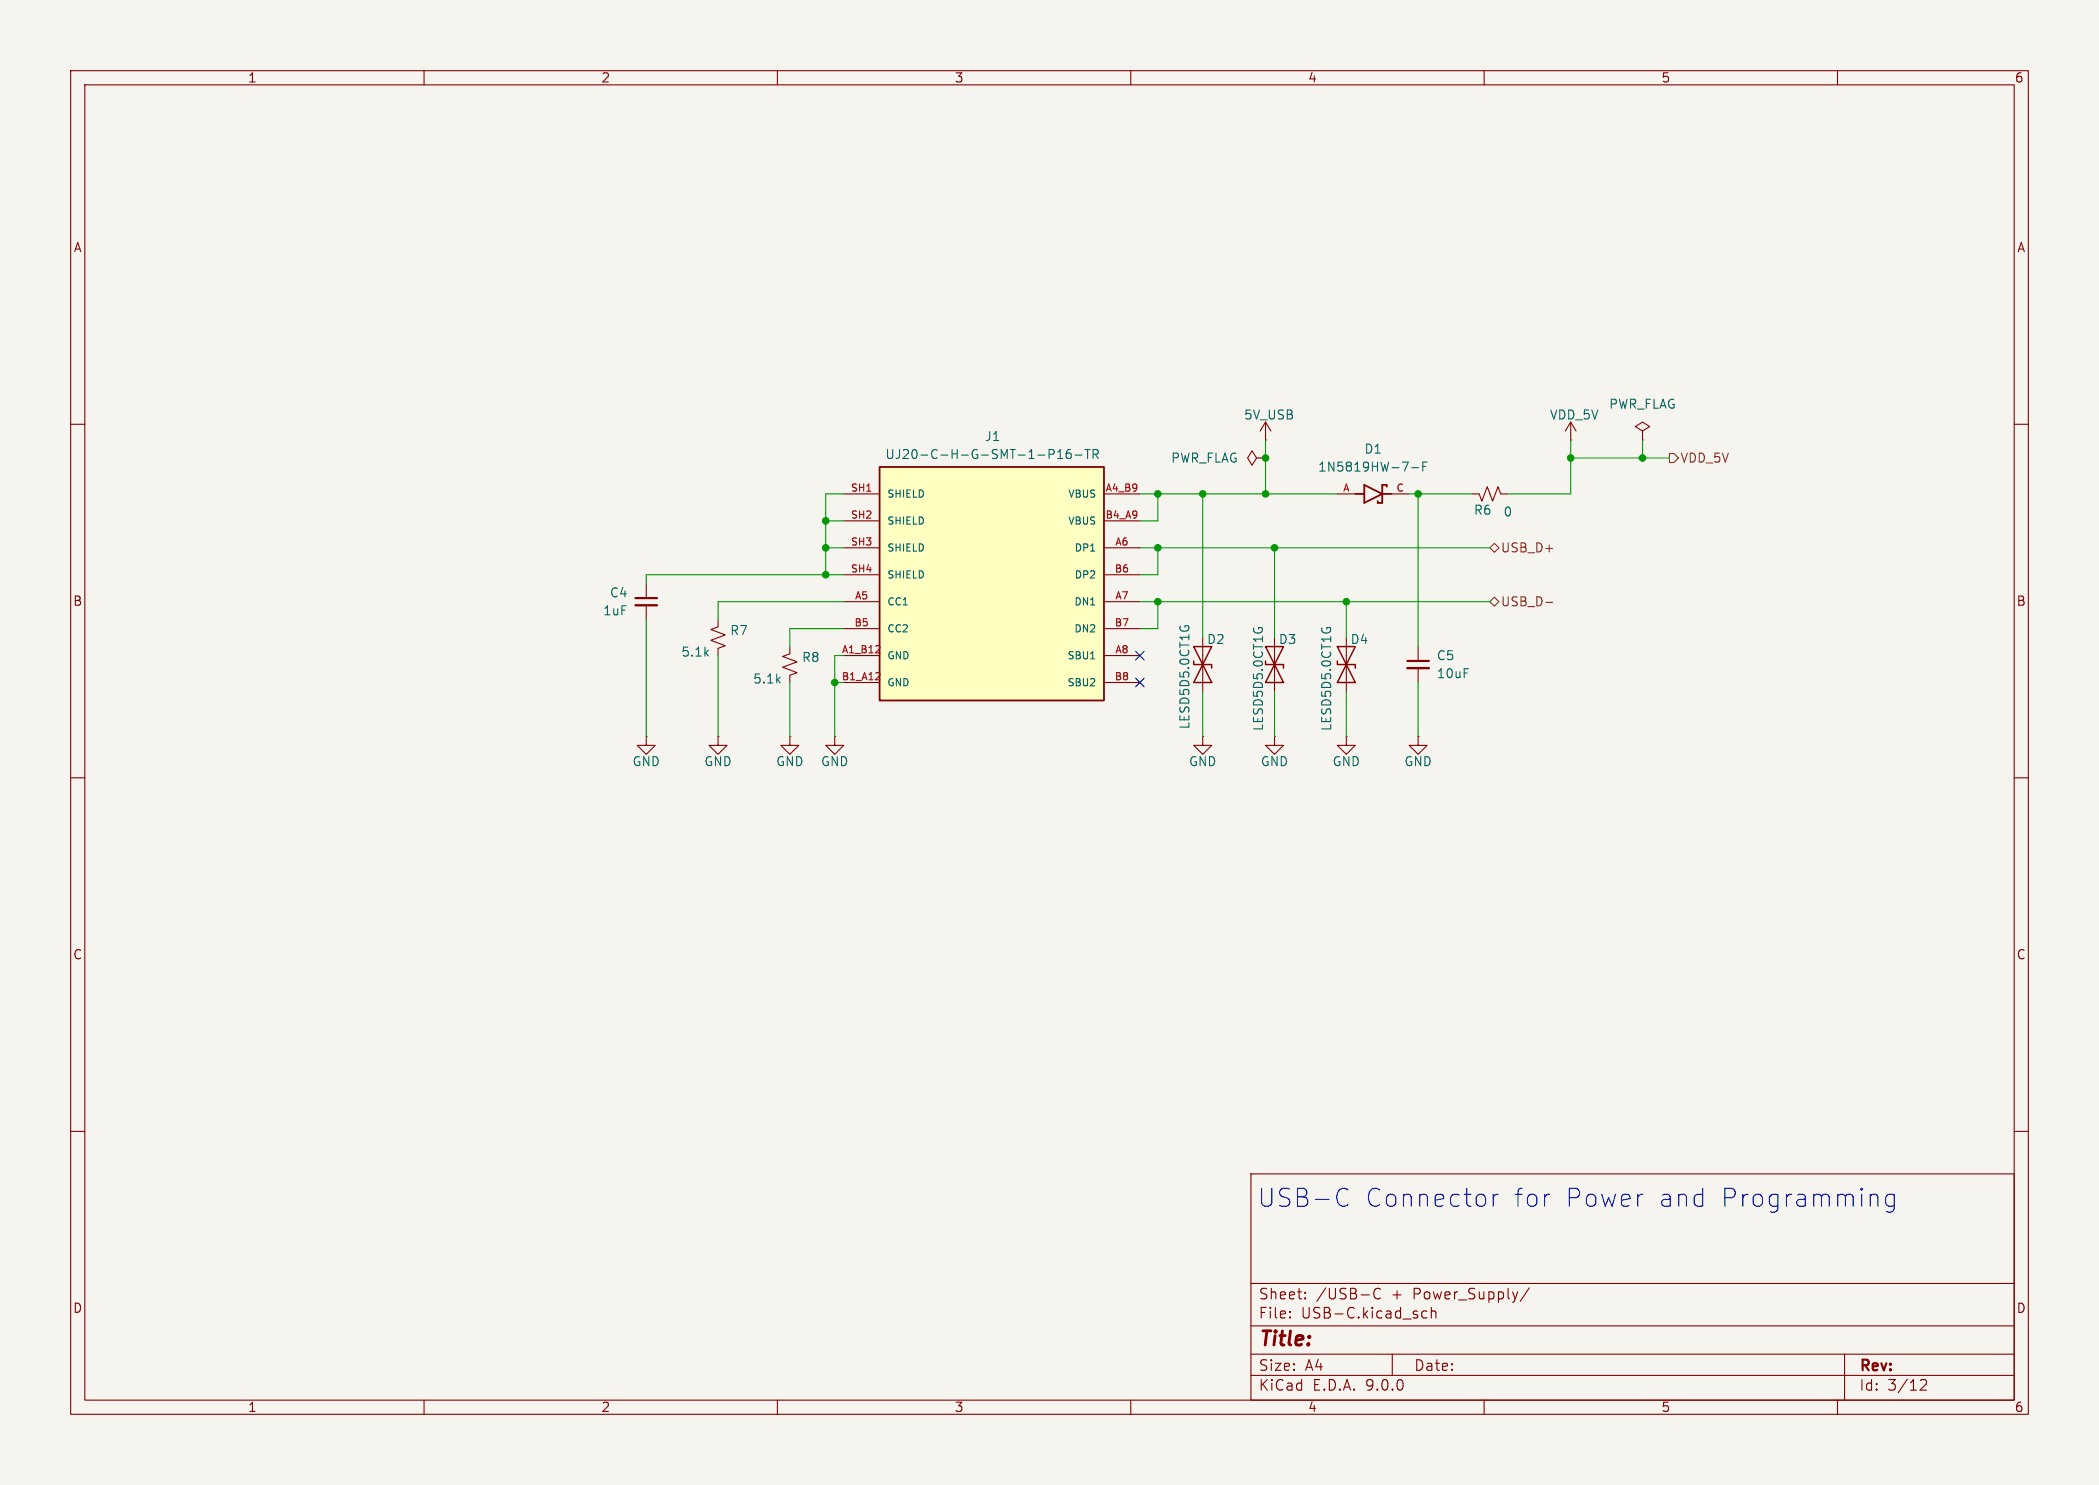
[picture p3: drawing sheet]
(kicad_sch
 (version 20250114)
 (generator "eeschema")
 (generator_version "9.0")
 (paper "A4")
 (lib_symbols
  (symbol "1N5819HW-7-F:1N5819HW-7-F"
   (pin_names
    (offset 1.016)) (exclude_from_sim no) (in_bom yes) (on_board yes)
   (property "Reference" "D" (at -5.08 2.54 0) (effects (font (size 1.27 1.27)) (justify left bottom)))
   (property "Value" "1N5819HW-7-F" (at -5.08 -3.81 0) (effects (font (size 1.27 1.27)) (justify left bottom)))
   (property "Footprint" "1N5819HW-7-F:SOD3715X145N" (at 0 0 0) (effects (font (size 1.27 1.27)) (justify bottom) (hide yes)))
   (property "Datasheet" "" (at 0 0 0) (effects (font (size 1.27 1.27)) (hide yes)))
   (property "Description" "" (at 0 0 0) (effects (font (size 1.27 1.27)) (hide yes)))
   (property "MF" "Diodes Inc." (at 0 0 0) (effects (font (size 1.27 1.27)) (justify bottom) (hide yes)))
   (property "Description_1" "Diode Schottky 1A 40V SOD123 | Diodes Inc 1N5819HW-7-F" (at 0 0 0) (effects (font (size 1.27 1.27)) (justify bottom) (hide yes)))
   (property "Package" "SOD-123 Fairchild Semiconductor" (at 0 0 0) (effects (font (size 1.27 1.27)) (justify bottom) (hide yes)))
   (property "Price" "None" (at 0 0 0) (effects (font (size 1.27 1.27)) (justify bottom) (hide yes)))
   (property "Check_prices" "https://www.snapeda.com/parts/1N5819HW-7-F/Diodes+Inc./view-part/?ref=eda" (at 0 0 0) (effects (font (size 1.27 1.27)) (justify bottom) (hide yes)))
   (property "STANDARD" "IPC-7351B" (at 0 0 0) (effects (font (size 1.27 1.27)) (justify bottom) (hide yes)))
   (property "PARTREV" "18-2" (at 0 0 0) (effects (font (size 1.27 1.27)) (justify bottom) (hide yes)))
   (property "SnapEDA_Link" "https://www.snapeda.com/parts/1N5819HW-7-F/Diodes+Inc./view-part/?ref=snap" (at 0 0 0) (effects (font (size 1.27 1.27)) (justify bottom) (hide yes)))
   (property "MP" "1N5819HW-7-F" (at 0 0 0) (effects (font (size 1.27 1.27)) (justify bottom) (hide yes)))
   (property "Availability" "In Stock" (at 0 0 0) (effects (font (size 1.27 1.27)) (justify bottom) (hide yes)))
   (property "MANUFACTURER" "Diodes Inc." (at 0 0 0) (effects (font (size 1.27 1.27)) (justify bottom) (hide yes)))
   (symbol "1N5819HW-7-F_0_0"
    (polyline (pts (xy -2.54 0) (xy -1.27 0)) (stroke (width 0.254) (type default)) (fill (type none)))
    (polyline (pts (xy -1.27 1.27) (xy -1.27 0)) (stroke (width 0.254) (type default)) (fill (type none)))
    (polyline (pts (xy -1.27 0) (xy -1.27 -1.27)) (stroke (width 0.254) (type default)) (fill (type none)))
    (polyline (pts (xy -1.27 -1.27) (xy 1.27 0)) (stroke (width 0.254) (type default)) (fill (type none)))
    (polyline (pts (xy 0.635 -1.016) (xy 0.635 -1.27)) (stroke (width 0.254) (type default)) (fill (type none)))
    (polyline (pts (xy 1.27 1.27) (xy 1.27 0)) (stroke (width 0.254) (type default)) (fill (type none)))
    (polyline (pts (xy 1.27 0) (xy -1.27 1.27)) (stroke (width 0.254) (type default)) (fill (type none)))
    (polyline (pts (xy 1.27 0) (xy 1.27 -1.27)) (stroke (width 0.254) (type default)) (fill (type none)))
    (polyline (pts (xy 1.27 -1.27) (xy 0.635 -1.27)) (stroke (width 0.254) (type default)) (fill (type none)))
    (polyline (pts (xy 1.905 1.27) (xy 1.27 1.27)) (stroke (width 0.254) (type default)) (fill (type none)))
    (polyline (pts (xy 1.905 1.27) (xy 1.905 1.016)) (stroke (width 0.254) (type default)) (fill (type none)))
    (polyline (pts (xy 2.54 0) (xy 1.27 0)) (stroke (width 0.254) (type default)) (fill (type none)))
    (pin passive line (at -5.08 0 0) (length 2.54) (name "~" (effects (font (size 1.016 1.016)))) (number "A" (effects (font (size 1.016 1.016)))))
    (pin passive line (at 5.08 0 180) (length 2.54) (name "~" (effects (font (size 1.016 1.016)))) (number "C" (effects (font (size 1.016 1.016))))))
   (embedded_fonts no))
  (symbol "Device:C_Small"
   (pin_numbers (hide yes))
   (pin_names
    (offset 0.254) (hide yes)) (exclude_from_sim no) (in_bom yes) (on_board yes)
   (property "Reference" "C" (at 0.254 1.778 0) (effects (font (size 1.27 1.27)) (justify left)))
   (property "Value" "C_Small" (at 0.254 -2.032 0) (effects (font (size 1.27 1.27)) (justify left)))
   (property "Footprint" "" (at 0 0 0) (effects (font (size 1.27 1.27)) (hide yes)))
   (property "Datasheet" "~" (at 0 0 0) (effects (font (size 1.27 1.27)) (hide yes)))
   (property "Description" "Unpolarized capacitor, small symbol" (at 0 0 0) (effects (font (size 1.27 1.27)) (hide yes)))
   (symbol "C_Small_0_1"
    (polyline (pts (xy -1.524 0.508) (xy 1.524 0.508)) (stroke (width 0.3048) (type default)) (fill (type none)))
    (polyline (pts (xy -1.524 -0.508) (xy 1.524 -0.508)) (stroke (width 0.3302) (type default)) (fill (type none))))
   (symbol "C_Small_1_1"
    (pin passive line (at 0 2.54 270) (length 2.032) (name "~" (effects (font (size 1.27 1.27)))) (number "1" (effects (font (size 1.27 1.27)))))
    (pin passive line (at 0 -2.54 90) (length 2.032) (name "~" (effects (font (size 1.27 1.27)))) (number "2" (effects (font (size 1.27 1.27))))))
   (embedded_fonts no))
  (symbol "Device:R_Small_US"
   (pin_numbers (hide yes))
   (pin_names
    (offset 0.254) (hide yes)) (exclude_from_sim no) (in_bom yes) (on_board yes)
   (property "Reference" "R" (at 0.762 0.508 0) (effects (font (size 1.27 1.27)) (justify left)))
   (property "Value" "R_Small_US" (at 0.762 -1.016 0) (effects (font (size 1.27 1.27)) (justify left)))
   (property "Footprint" "" (at 0 0 0) (effects (font (size 1.27 1.27)) (hide yes)))
   (property "Datasheet" "~" (at 0 0 0) (effects (font (size 1.27 1.27)) (hide yes)))
   (property "Description" "Resistor, small US symbol" (at 0 0 0) (effects (font (size 1.27 1.27)) (hide yes)))
   (symbol "R_Small_US_1_1"
    (polyline (pts (xy 0 1.524) (xy 1.016 1.143) (xy 0 0.762) (xy -1.016 0.381) (xy 0 0)) (stroke (width 0) (type default)) (fill (type none)))
    (polyline (pts (xy 0 0) (xy 1.016 -0.381) (xy 0 -0.762) (xy -1.016 -1.143) (xy 0 -1.524)) (stroke (width 0) (type default)) (fill (type none)))
    (pin passive line (at 0 2.54 270) (length 1.016) (name "~" (effects (font (size 1.27 1.27)))) (number "1" (effects (font (size 1.27 1.27)))))
    (pin passive line (at 0 -2.54 90) (length 1.016) (name "~" (effects (font (size 1.27 1.27)))) (number "2" (effects (font (size 1.27 1.27))))))
   (embedded_fonts no))
  (symbol "Diode:SD05_SOD323"
   (pin_numbers (hide yes))
   (pin_names
    (offset 1.016) (hide yes)) (exclude_from_sim no) (in_bom yes) (on_board yes)
   (property "Reference" "D" (at 0 2.54 0) (effects (font (size 1.27 1.27))))
   (property "Value" "SD05_SOD323" (at 0 -2.54 0) (effects (font (size 1.27 1.27))))
   (property "Footprint" "Diode_SMD:D_SOD-323" (at 0 -5.08 0) (effects (font (size 1.27 1.27)) (hide yes)))
   (property "Datasheet" "https://www.littelfuse.com/~/media/electronics/datasheets/tvs_diode_arrays/littelfuse_tvs_diode_array_sd_c_datasheet.pdf.pdf" (at 0 0 0) (effects (font (size 1.27 1.27)) (hide yes)))
   (property "Description" "5V, 450W Discrete Bidirectional TVS Diode, SOD-323" (at 0 0 0) (effects (font (size 1.27 1.27)) (hide yes)))
   (symbol "SD05_SOD323_0_1"
    (polyline (pts (xy -2.54 -1.27) (xy 0 0) (xy -2.54 1.27) (xy -2.54 -1.27)) (stroke (width 0.2032) (type default)) (fill (type none)))
    (polyline (pts (xy 0.508 1.27) (xy 0 1.27) (xy 0 -1.27) (xy -0.508 -1.27)) (stroke (width 0.2032) (type default)) (fill (type none)))
    (polyline (pts (xy 1.27 0) (xy -1.27 0)) (stroke (width 0) (type default)) (fill (type none)))
    (polyline (pts (xy 2.54 1.27) (xy 2.54 -1.27) (xy 0 0) (xy 2.54 1.27)) (stroke (width 0.2032) (type default)) (fill (type none))))
   (symbol "SD05_SOD323_1_1"
    (pin passive line (at -3.81 0 0) (length 2.54) (name "A1" (effects (font (size 1.27 1.27)))) (number "1" (effects (font (size 1.27 1.27)))))
    (pin passive line (at 3.81 0 180) (length 2.54) (name "A2" (effects (font (size 1.27 1.27)))) (number "2" (effects (font (size 1.27 1.27))))))
   (embedded_fonts no))
  (symbol "UJ20-C-H-G-SMT-1-P16-TR:UJ20-C-H-G-SMT-1-P16-TR"
   (pin_names
    (offset 1.016)) (exclude_from_sim no) (in_bom yes) (on_board yes)
   (property "Reference" "J" (at 4.826 25.654 0) (effects (font (size 1.27 1.27)) (justify left bottom)))
   (property "Value" "UJ20-C-H-G-SMT-1-P16-TR" (at -6.858 24.892 0) (effects (font (size 1.27 1.27)) (justify left top)))
   (property "Footprint" "UJ20-C-H-G-SMT-1-P16-TR:SAMESKY_UJ20-C-H-G-SMT-1-P16-TR" (at -7.112 31.75 0) (effects (font (size 1.27 1.27)) (justify bottom) (hide yes)))
   (property "Datasheet" "https://www.mouser.com/datasheet/3/6118/1/uj20-c-h-g-smt-p16-tr.pdf?srsltid=AfmBOop9raTdBWm7STOUXSNRFVKoEayiUFdYSr6V6RhRZCVzGgLi5bXj" (at 0 0 0) (effects (font (size 1.27 1.27)) (hide yes)))
   (property "Description" "" (at 0 0 0) (effects (font (size 1.27 1.27)) (hide yes)))
   (property "MF" "Same Sky" (at -34.29 13.97 0) (effects (font (size 1.27 1.27)) (justify bottom) (hide yes)))
   (property "MAXIMUM_PACKAGE_HEIGHT" "3.46mm" (at -34.29 13.97 0) (effects (font (size 1.27 1.27)) (justify bottom) (hide yes)))
   (property "Package" "None" (at -34.29 13.97 0) (effects (font (size 1.27 1.27)) (justify bottom) (hide yes)))
   (property "Price" "None" (at -34.29 13.97 0) (effects (font (size 1.27 1.27)) (justify bottom) (hide yes)))
   (property "Check_prices" "https://www.snapeda.com/parts/UJ20-C-H-G-SMT-1-P16-TR/Same+Sky/view-part/?ref=eda" (at -19.304 30.226 0) (effects (font (size 1.27 1.27)) (justify bottom) (hide yes)))
   (property "STANDARD" "Manufacturer Recommendations" (at -34.29 13.97 0) (effects (font (size 1.27 1.27)) (justify bottom) (hide yes)))
   (property "PARTREV" "1.0" (at -34.29 13.97 0) (effects (font (size 1.27 1.27)) (justify bottom) (hide yes)))
   (property "SnapEDA_Link" "https://www.snapeda.com/parts/UJ20-C-H-G-SMT-1-P16-TR/Same+Sky/view-part/?ref=snap" (at -13.716 32.258 0) (effects (font (size 1.27 1.27)) (justify bottom) (hide yes)))
   (property "MP" "UJ20-C-H-G-SMT-1-P16-TR" (at -34.29 13.97 0) (effects (font (size 1.27 1.27)) (justify bottom) (hide yes)))
   (property "Purchase-URL" "https://www.snapeda.com/api/url_track_click_mouser/?unipart_id=16069134&manufacturer=Same Sky&part_name=UJ20-C-H-G-SMT-1-P16-TR&search_term=None" (at -20.066 30.48 0) (effects (font (size 1.27 1.27)) (justify bottom) (hide yes)))
   (property "Description_1" "USB-C (USB TYPE-C) USB 2.0 Receptacle Connector 24 (16+8 Dummy) Position Surface Mount, Right Angle; Through Hole" (at -11.938 29.21 0) (effects (font (size 1.27 1.27)) (justify bottom) (hide yes)))
   (property "Availability" "In Stock" (at -34.29 13.97 0) (effects (font (size 1.27 1.27)) (justify bottom) (hide yes)))
   (property "MANUFACTURER" "Same Sky" (at -34.29 13.97 0) (effects (font (size 1.27 1.27)) (justify bottom) (hide yes)))
   (symbol "UJ20-C-H-G-SMT-1-P16-TR_0_0"
    (rectangle (start -7.62 22.86) (end 24.13 -10.16) (stroke (width 0.254) (type default)) (fill (type background)))
    (pin passive line (at -12.7 19.05 0) (length 5.08) (name "SHIELD" (effects (font (size 1.016 1.016)))) (number "SH1" (effects (font (size 1.016 1.016)))))
    (pin passive line (at -12.7 15.24 0) (length 5.08) (name "SHIELD" (effects (font (size 1.016 1.016)))) (number "SH2" (effects (font (size 1.016 1.016)))))
    (pin passive line (at -12.7 11.43 0) (length 5.08) (name "SHIELD" (effects (font (size 1.016 1.016)))) (number "SH3" (effects (font (size 1.016 1.016)))))
    (pin passive line (at -12.7 7.62 0) (length 5.08) (name "SHIELD" (effects (font (size 1.016 1.016)))) (number "SH4" (effects (font (size 1.016 1.016)))))
    (pin passive line (at -12.7 3.81 0) (length 5.08) (name "CC1" (effects (font (size 1.016 1.016)))) (number "A5" (effects (font (size 1.016 1.016)))))
    (pin passive line (at -12.7 0 0) (length 5.08) (name "CC2" (effects (font (size 1.016 1.016)))) (number "B5" (effects (font (size 1.016 1.016)))))
    (pin passive line (at -12.7 -3.81 0) (length 5.08) (name "GND" (effects (font (size 1.016 1.016)))) (number "A1_B12" (effects (font (size 1.016 1.016)))))
    (pin passive line (at -12.7 -7.62 0) (length 5.08) (name "GND" (effects (font (size 1.016 1.016)))) (number "B1_A12" (effects (font (size 1.016 1.016)))))
    (pin passive line (at 29.21 19.05 180) (length 5.08) (name "VBUS" (effects (font (size 1.016 1.016)))) (number "A4_B9" (effects (font (size 1.016 1.016)))))
    (pin passive line (at 29.21 15.24 180) (length 5.08) (name "VBUS" (effects (font (size 1.016 1.016)))) (number "B4_A9" (effects (font (size 1.016 1.016)))))
    (pin passive line (at 29.21 11.43 180) (length 5.08) (name "DP1" (effects (font (size 1.016 1.016)))) (number "A6" (effects (font (size 1.016 1.016)))))
    (pin passive line (at 29.21 7.62 180) (length 5.08) (name "DP2" (effects (font (size 1.016 1.016)))) (number "B6" (effects (font (size 1.016 1.016)))))
    (pin passive line (at 29.21 3.81 180) (length 5.08) (name "DN1" (effects (font (size 1.016 1.016)))) (number "A7" (effects (font (size 1.016 1.016)))))
    (pin passive line (at 29.21 0 180) (length 5.08) (name "DN2" (effects (font (size 1.016 1.016)))) (number "B7" (effects (font (size 1.016 1.016)))))
    (pin passive line (at 29.21 -3.81 180) (length 5.08) (name "SBU1" (effects (font (size 1.016 1.016)))) (number "A8" (effects (font (size 1.016 1.016)))))
    (pin passive line (at 29.21 -7.62 180) (length 5.08) (name "SBU2" (effects (font (size 1.016 1.016)))) (number "B8" (effects (font (size 1.016 1.016))))))
   (embedded_fonts no))
  (symbol "power:GND"
   (power)
   (pin_numbers (hide yes))
   (pin_names
    (offset 0) (hide yes)) (exclude_from_sim no) (in_bom yes) (on_board yes)
   (property "Reference" "#PWR" (at 0 -6.35 0) (effects (font (size 1.27 1.27)) (hide yes)))
   (property "Value" "GND" (at 0 -3.81 0) (effects (font (size 1.27 1.27))))
   (property "Footprint" "" (at 0 0 0) (effects (font (size 1.27 1.27)) (hide yes)))
   (property "Datasheet" "" (at 0 0 0) (effects (font (size 1.27 1.27)) (hide yes)))
   (property "Description" "Power symbol creates a global label with name \"GND\" , ground" (at 0 0 0) (effects (font (size 1.27 1.27)) (hide yes)))
   (symbol "GND_0_1"
    (polyline (pts (xy 0 0) (xy 0 -1.27) (xy 1.27 -1.27) (xy 0 -2.54) (xy -1.27 -1.27) (xy 0 -1.27)) (stroke (width 0) (type default)) (fill (type none))))
   (symbol "GND_1_1"
    (pin power_in line (at 0 0 270) (length 0) (name "~" (effects (font (size 1.27 1.27)))) (number "1" (effects (font (size 1.27 1.27))))))
   (embedded_fonts no))
  (symbol "power:PWR_FLAG"
   (power)
   (pin_numbers (hide yes))
   (pin_names
    (offset 0) (hide yes)) (exclude_from_sim no) (in_bom yes) (on_board yes)
   (property "Reference" "#FLG" (at 0 1.905 0) (effects (font (size 1.27 1.27)) (hide yes)))
   (property "Value" "PWR_FLAG" (at 0 3.81 0) (effects (font (size 1.27 1.27))))
   (property "Footprint" "" (at 0 0 0) (effects (font (size 1.27 1.27)) (hide yes)))
   (property "Datasheet" "~" (at 0 0 0) (effects (font (size 1.27 1.27)) (hide yes)))
   (property "Description" "Special symbol for telling ERC where power comes from" (at 0 0 0) (effects (font (size 1.27 1.27)) (hide yes)))
   (symbol "PWR_FLAG_0_0"
    (pin power_out line (at 0 0 90) (length 0) (name "~" (effects (font (size 1.27 1.27)))) (number "1" (effects (font (size 1.27 1.27))))))
   (symbol "PWR_FLAG_0_1"
    (polyline (pts (xy 0 0) (xy 0 1.27) (xy -1.016 1.905) (xy 0 2.54) (xy 1.016 1.905) (xy 0 1.27)) (stroke (width 0) (type default)) (fill (type none))))
   (embedded_fonts no))
  (symbol "power:VDD"
   (power)
   (pin_numbers (hide yes))
   (pin_names
    (offset 0) (hide yes)) (exclude_from_sim no) (in_bom yes) (on_board yes)
   (property "Reference" "#PWR" (at 0 -3.81 0) (effects (font (size 1.27 1.27)) (hide yes)))
   (property "Value" "VDD" (at 0 3.556 0) (effects (font (size 1.27 1.27))))
   (property "Footprint" "" (at 0 0 0) (effects (font (size 1.27 1.27)) (hide yes)))
   (property "Datasheet" "" (at 0 0 0) (effects (font (size 1.27 1.27)) (hide yes)))
   (property "Description" "Power symbol creates a global label with name \"VDD\"" (at 0 0 0) (effects (font (size 1.27 1.27)) (hide yes)))
   (symbol "VDD_0_1"
    (polyline (pts (xy -0.762 1.27) (xy 0 2.54)) (stroke (width 0) (type default)) (fill (type none)))
    (polyline (pts (xy 0 2.54) (xy 0.762 1.27)) (stroke (width 0) (type default)) (fill (type none)))
    (polyline (pts (xy 0 0) (xy 0 2.54)) (stroke (width 0) (type default)) (fill (type none))))
   (symbol "VDD_1_1"
    (pin power_in line (at 0 0 90) (length 0) (name "~" (effects (font (size 1.27 1.27)))) (number "1" (effects (font (size 1.27 1.27))))))
   (embedded_fonts no)))
 (text "USB-C Connector for Power and Programming"
  (exclude_from_sim no)
  (at 223.266 169.672 0)
  (effects (font (size 2.54 2.54))))
 (junction
  (at 180.34 77.47)
  (diameter 0)
  (color 0 0 0 0))
 (junction
  (at 118.11 96.52)
  (diameter 0)
  (color 0 0 0 0))
 (junction
  (at 200.66 69.85)
  (diameter 0)
  (color 0 0 0 0))
 (junction
  (at 170.18 69.85)
  (diameter 0)
  (color 0 0 0 0))
 (junction
  (at 232.41 64.77)
  (diameter 0)
  (color 0 0 0 0))
 (junction
  (at 222.25 64.77)
  (diameter 0)
  (color 0 0 0 0))
 (junction
  (at 163.83 69.85)
  (diameter 0)
  (color 0 0 0 0))
 (junction
  (at 190.5 85.09)
  (diameter 0)
  (color 0 0 0 0))
 (junction
  (at 116.84 73.66)
  (diameter 0)
  (color 0 0 0 0))
 (junction
  (at 116.84 77.47)
  (diameter 0)
  (color 0 0 0 0))
 (junction
  (at 163.83 77.47)
  (diameter 0)
  (color 0 0 0 0))
 (junction
  (at 179.07 69.85)
  (diameter 0)
  (color 0 0 0 0))
 (junction
  (at 116.84 81.28)
  (diameter 0)
  (color 0 0 0 0))
 (junction
  (at 163.83 85.09)
  (diameter 0)
  (color 0 0 0 0))
 (junction
  (at 179.07 64.77)
  (diameter 0)
  (color 0 0 0 0))
 (no_connect
  (at 161.29 92.71))
 (no_connect
  (at 161.29 96.52))
 (wire
  (pts (xy 170.18 69.85) (xy 170.18 90.17))
  (stroke (width 0) (type default)))
 (wire
  (pts (xy 161.29 73.66) (xy 163.83 73.66))
  (stroke (width 0) (type default)))
 (wire
  (pts (xy 119.38 92.71) (xy 118.11 92.71))
  (stroke (width 0) (type default)))
 (wire
  (pts (xy 91.44 81.28) (xy 91.44 82.55))
  (stroke (width 0) (type default)))
 (wire
  (pts (xy 222.25 62.23) (xy 222.25 64.77))
  (stroke (width 0) (type default)))
 (wire
  (pts (xy 180.34 77.47) (xy 163.83 77.47))
  (stroke (width 0) (type default)))
 (wire
  (pts (xy 180.34 97.79) (xy 180.34 104.14))
  (stroke (width 0) (type default)))
 (wire
  (pts (xy 179.07 69.85) (xy 189.23 69.85))
  (stroke (width 0) (type default)))
 (wire
  (pts (xy 163.83 73.66) (xy 163.83 69.85))
  (stroke (width 0) (type default)))
 (wire
  (pts (xy 222.25 64.77) (xy 222.25 69.85))
  (stroke (width 0) (type default)))
 (wire
  (pts (xy 213.36 69.85) (xy 222.25 69.85))
  (stroke (width 0) (type default)))
 (wire
  (pts (xy 199.39 69.85) (xy 200.66 69.85))
  (stroke (width 0) (type default)))
 (wire
  (pts (xy 119.38 81.28) (xy 116.84 81.28))
  (stroke (width 0) (type default)))
 (wire
  (pts (xy 190.5 85.09) (xy 210.82 85.09))
  (stroke (width 0) (type default)))
 (wire
  (pts (xy 179.07 62.23) (xy 179.07 64.77))
  (stroke (width 0) (type default)))
 (wire
  (pts (xy 232.41 64.77) (xy 236.22 64.77))
  (stroke (width 0) (type default)))
 (wire
  (pts (xy 180.34 77.47) (xy 210.82 77.47))
  (stroke (width 0) (type default)))
 (wire
  (pts (xy 190.5 97.79) (xy 190.5 104.14))
  (stroke (width 0) (type default)))
 (wire
  (pts (xy 116.84 73.66) (xy 116.84 77.47))
  (stroke (width 0) (type default)))
 (wire
  (pts (xy 161.29 69.85) (xy 163.83 69.85))
  (stroke (width 0) (type default)))
 (wire
  (pts (xy 170.18 97.79) (xy 170.18 104.14))
  (stroke (width 0) (type default)))
 (wire
  (pts (xy 111.76 96.52) (xy 111.76 104.14))
  (stroke (width 0) (type default)))
 (wire
  (pts (xy 163.83 81.28) (xy 163.83 77.47))
  (stroke (width 0) (type default)))
 (wire
  (pts (xy 200.66 69.85) (xy 208.28 69.85))
  (stroke (width 0) (type default)))
 (wire
  (pts (xy 116.84 77.47) (xy 116.84 81.28))
  (stroke (width 0) (type default)))
 (wire
  (pts (xy 118.11 92.71) (xy 118.11 96.52))
  (stroke (width 0) (type default)))
 (wire
  (pts (xy 119.38 85.09) (xy 101.6 85.09))
  (stroke (width 0) (type default)))
 (wire
  (pts (xy 161.29 85.09) (xy 163.83 85.09))
  (stroke (width 0) (type default)))
 (wire
  (pts (xy 200.66 69.85) (xy 200.66 91.44))
  (stroke (width 0) (type default)))
 (wire
  (pts (xy 101.6 92.71) (xy 101.6 104.14))
  (stroke (width 0) (type default)))
 (wire
  (pts (xy 111.76 88.9) (xy 119.38 88.9))
  (stroke (width 0) (type default)))
 (wire
  (pts (xy 116.84 81.28) (xy 91.44 81.28))
  (stroke (width 0) (type default)))
 (wire
  (pts (xy 161.29 77.47) (xy 163.83 77.47))
  (stroke (width 0) (type default)))
 (wire
  (pts (xy 180.34 90.17) (xy 180.34 77.47))
  (stroke (width 0) (type default)))
 (wire
  (pts (xy 190.5 90.17) (xy 190.5 85.09))
  (stroke (width 0) (type default)))
 (wire
  (pts (xy 116.84 69.85) (xy 116.84 73.66))
  (stroke (width 0) (type default)))
 (wire
  (pts (xy 161.29 88.9) (xy 163.83 88.9))
  (stroke (width 0) (type default)))
 (wire
  (pts (xy 111.76 91.44) (xy 111.76 88.9))
  (stroke (width 0) (type default)))
 (wire
  (pts (xy 116.84 77.47) (xy 119.38 77.47))
  (stroke (width 0) (type default)))
 (wire
  (pts (xy 163.83 88.9) (xy 163.83 85.09))
  (stroke (width 0) (type default)))
 (wire
  (pts (xy 119.38 96.52) (xy 118.11 96.52))
  (stroke (width 0) (type default)))
 (wire
  (pts (xy 118.11 96.52) (xy 118.11 104.14))
  (stroke (width 0) (type default)))
 (wire
  (pts (xy 222.25 64.77) (xy 232.41 64.77))
  (stroke (width 0) (type default)))
 (wire
  (pts (xy 116.84 73.66) (xy 119.38 73.66))
  (stroke (width 0) (type default)))
 (wire
  (pts (xy 91.44 87.63) (xy 91.44 104.14))
  (stroke (width 0) (type default)))
 (wire
  (pts (xy 179.07 64.77) (xy 179.07 69.85))
  (stroke (width 0) (type default)))
 (wire
  (pts (xy 161.29 81.28) (xy 163.83 81.28))
  (stroke (width 0) (type default)))
 (wire
  (pts (xy 119.38 69.85) (xy 116.84 69.85))
  (stroke (width 0) (type default)))
 (wire
  (pts (xy 232.41 62.23) (xy 232.41 64.77))
  (stroke (width 0) (type default)))
 (wire
  (pts (xy 163.83 69.85) (xy 170.18 69.85))
  (stroke (width 0) (type default)))
 (wire
  (pts (xy 101.6 85.09) (xy 101.6 87.63))
  (stroke (width 0) (type default)))
 (wire
  (pts (xy 200.66 96.52) (xy 200.66 104.14))
  (stroke (width 0) (type default)))
 (wire
  (pts (xy 190.5 85.09) (xy 163.83 85.09))
  (stroke (width 0) (type default)))
 (wire
  (pts (xy 170.18 69.85) (xy 179.07 69.85))
  (stroke (width 0) (type default)))
 (hierarchical_label "VDD_5V"
  (shape output)
  (at 236.22 64.77 0)
  (effects (font (size 1.27 1.27)) (justify left)))
 (hierarchical_label "USB_D+"
  (shape bidirectional)
  (at 210.82 77.47 0)
  (effects (font (size 1.27 1.27)) (justify left)))
 (hierarchical_label "USB_D-"
  (shape bidirectional)
  (at 210.82 85.09 0)
  (effects (font (size 1.27 1.27)) (justify left)))
 (symbol
  (lib_id "Diode:SD05_SOD323")
  (at 190.5 93.98 90)
  (unit 1)
  (exclude_from_sim no)
  (in_bom yes)
  (on_board yes)
  (dnp no)
  (property "Reference" "D4" (at 191.008 90.424 90) (effects (font (size 1.27 1.27)) (justify right)))
  (property "Value" "LESD5D5.0CT1G" (at 187.706 88.392 0) (effects (font (size 1.27 1.27)) (justify right)))
  (property "Footprint" "Diode_SMD:D_SOD-323" (at 195.58 93.98 0) (effects (font (size 1.27 1.27)) (hide yes)))
  (property "Datasheet" "https://www.littelfuse.com/~/media/electronics/datasheets/tvs_diode_arrays/littelfuse_tvs_diode_array_sd_c_datasheet.pdf.pdf" (at 190.5 93.98 0) (effects (font (size 1.27 1.27)) (hide yes)))
  (property "Description" "5V, 450W Discrete Bidirectional TVS Diode, SOD-323" (at 190.5 93.98 0) (effects (font (size 1.27 1.27)) (hide yes)))
  (pin "1")
  (pin "2"))
 (symbol
  (lib_id "power:GND")
  (at 180.34 104.14 0)
  (unit 1)
  (exclude_from_sim no)
  (in_bom yes)
  (on_board yes)
  (dnp no)
  (property "Reference" "#PWR017" (at 180.34 110.49 0) (effects (font (size 1.27 1.27)) (hide yes)))
  (property "Value" "GND" (at 180.34 107.696 0) (effects (font (size 1.27 1.27))))
  (property "Footprint" "" (at 180.34 104.14 0) (effects (font (size 1.27 1.27)) (hide yes)))
  (property "Datasheet" "" (at 180.34 104.14 0) (effects (font (size 1.27 1.27)) (hide yes)))
  (property "Description" "Power symbol creates a global label with name \"GND\" , ground" (at 180.34 104.14 0) (effects (font (size 1.27 1.27)) (hide yes)))
  (pin "1"))
 (symbol
  (lib_id "power:PWR_FLAG")
  (at 179.07 64.77 90)
  (unit 1)
  (exclude_from_sim no)
  (in_bom yes)
  (on_board yes)
  (dnp no)
  (fields_autoplaced yes)
  (property "Reference" "#FLG03" (at 177.165 64.77 0) (effects (font (size 1.27 1.27)) (hide yes)))
  (property "Value" "PWR_FLAG" (at 175.26 64.7699 90) (effects (font (size 1.27 1.27)) (justify left)))
  (property "Footprint" "" (at 179.07 64.77 0) (effects (font (size 1.27 1.27)) (hide yes)))
  (property "Datasheet" "~" (at 179.07 64.77 0) (effects (font (size 1.27 1.27)) (hide yes)))
  (property "Description" "Special symbol for telling ERC where power comes from" (at 179.07 64.77 0) (effects (font (size 1.27 1.27)) (hide yes)))
  (pin "1"))
 (symbol
  (lib_id "power:GND")
  (at 111.76 104.14 0)
  (unit 1)
  (exclude_from_sim no)
  (in_bom yes)
  (on_board yes)
  (dnp no)
  (property "Reference" "#PWR014" (at 111.76 110.49 0) (effects (font (size 1.27 1.27)) (hide yes)))
  (property "Value" "GND" (at 111.76 107.696 0) (effects (font (size 1.27 1.27))))
  (property "Footprint" "" (at 111.76 104.14 0) (effects (font (size 1.27 1.27)) (hide yes)))
  (property "Datasheet" "" (at 111.76 104.14 0) (effects (font (size 1.27 1.27)) (hide yes)))
  (property "Description" "Power symbol creates a global label with name \"GND\" , ground" (at 111.76 104.14 0) (effects (font (size 1.27 1.27)) (hide yes)))
  (pin "1"))
 (symbol
  (lib_id "Diode:SD05_SOD323")
  (at 180.34 93.98 90)
  (unit 1)
  (exclude_from_sim no)
  (in_bom yes)
  (on_board yes)
  (dnp no)
  (property "Reference" "D3" (at 180.848 90.424 90) (effects (font (size 1.27 1.27)) (justify right)))
  (property "Value" "LESD5D5.0CT1G" (at 178.054 88.392 0) (effects (font (size 1.27 1.27)) (justify right)))
  (property "Footprint" "Diode_SMD:D_SOD-323" (at 185.42 93.98 0) (effects (font (size 1.27 1.27)) (hide yes)))
  (property "Datasheet" "https://www.littelfuse.com/~/media/electronics/datasheets/tvs_diode_arrays/littelfuse_tvs_diode_array_sd_c_datasheet.pdf.pdf" (at 180.34 93.98 0) (effects (font (size 1.27 1.27)) (hide yes)))
  (property "Description" "5V, 450W Discrete Bidirectional TVS Diode, SOD-323" (at 180.34 93.98 0) (effects (font (size 1.27 1.27)) (hide yes)))
  (pin "1")
  (pin "2"))
 (symbol
  (lib_id "power:GND")
  (at 190.5 104.14 0)
  (unit 1)
  (exclude_from_sim no)
  (in_bom yes)
  (on_board yes)
  (dnp no)
  (property "Reference" "#PWR018" (at 190.5 110.49 0) (effects (font (size 1.27 1.27)) (hide yes)))
  (property "Value" "GND" (at 190.5 107.696 0) (effects (font (size 1.27 1.27))))
  (property "Footprint" "" (at 190.5 104.14 0) (effects (font (size 1.27 1.27)) (hide yes)))
  (property "Datasheet" "" (at 190.5 104.14 0) (effects (font (size 1.27 1.27)) (hide yes)))
  (property "Description" "Power symbol creates a global label with name \"GND\" , ground" (at 190.5 104.14 0) (effects (font (size 1.27 1.27)) (hide yes)))
  (pin "1"))
 (symbol
  (lib_id "Diode:SD05_SOD323")
  (at 170.18 93.98 90)
  (unit 1)
  (exclude_from_sim no)
  (in_bom yes)
  (on_board yes)
  (dnp no)
  (property "Reference" "D2" (at 170.688 90.424 90) (effects (font (size 1.27 1.27)) (justify right)))
  (property "Value" "LESD5D5.0CT1G" (at 167.64 88.138 0) (effects (font (size 1.27 1.27)) (justify right)))
  (property "Footprint" "Diode_SMD:D_SOD-323" (at 175.26 93.98 0) (effects (font (size 1.27 1.27)) (hide yes)))
  (property "Datasheet" "https://www.littelfuse.com/~/media/electronics/datasheets/tvs_diode_arrays/littelfuse_tvs_diode_array_sd_c_datasheet.pdf.pdf" (at 170.18 93.98 0) (effects (font (size 1.27 1.27)) (hide yes)))
  (property "Description" "5V, 450W Discrete Bidirectional TVS Diode, SOD-323" (at 170.18 93.98 0) (effects (font (size 1.27 1.27)) (hide yes)))
  (pin "1")
  (pin "2"))
 (symbol
  (lib_id "1N5819HW-7-F:1N5819HW-7-F")
  (at 194.31 69.85 0)
  (unit 1)
  (exclude_from_sim no)
  (in_bom yes)
  (on_board yes)
  (dnp no)
  (fields_autoplaced yes)
  (property "Reference" "D1" (at 194.31 63.5 0) (effects (font (size 1.27 1.27))))
  (property "Value" "1N5819HW-7-F" (at 194.31 66.04 0) (effects (font (size 1.27 1.27))))
  (property "Footprint" "1N5819HW-7-F:SOD3715X145N" (at 194.31 69.85 0) (effects (font (size 1.27 1.27)) (justify bottom) (hide yes)))
  (property "Datasheet" "" (at 194.31 69.85 0) (effects (font (size 1.27 1.27)) (hide yes)))
  (property "Description" "" (at 194.31 69.85 0) (effects (font (size 1.27 1.27)) (hide yes)))
  (property "MF" "Diodes Inc." (at 194.31 69.85 0) (effects (font (size 1.27 1.27)) (justify bottom) (hide yes)))
  (property "Description_1" "Diode Schottky 1A 40V SOD123 | Diodes Inc 1N5819HW-7-F" (at 194.31 69.85 0) (effects (font (size 1.27 1.27)) (justify bottom) (hide yes)))
  (property "Package" "SOD-123 Fairchild Semiconductor" (at 194.31 69.85 0) (effects (font (size 1.27 1.27)) (justify bottom) (hide yes)))
  (property "Price" "None" (at 194.31 69.85 0) (effects (font (size 1.27 1.27)) (justify bottom) (hide yes)))
  (property "Check_prices" "https://www.snapeda.com/parts/1N5819HW-7-F/Diodes+Inc./view-part/?ref=eda" (at 194.31 69.85 0) (effects (font (size 1.27 1.27)) (justify bottom) (hide yes)))
  (property "STANDARD" "IPC-7351B" (at 194.31 69.85 0) (effects (font (size 1.27 1.27)) (justify bottom) (hide yes)))
  (property "PARTREV" "18-2" (at 194.31 69.85 0) (effects (font (size 1.27 1.27)) (justify bottom) (hide yes)))
  (property "SnapEDA_Link" "https://www.snapeda.com/parts/1N5819HW-7-F/Diodes+Inc./view-part/?ref=snap" (at 194.31 69.85 0) (effects (font (size 1.27 1.27)) (justify bottom) (hide yes)))
  (property "MP" "1N5819HW-7-F" (at 194.31 69.85 0) (effects (font (size 1.27 1.27)) (justify bottom) (hide yes)))
  (property "Availability" "In Stock" (at 194.31 69.85 0) (effects (font (size 1.27 1.27)) (justify bottom) (hide yes)))
  (property "MANUFACTURER" "Diodes Inc." (at 194.31 69.85 0) (effects (font (size 1.27 1.27)) (justify bottom) (hide yes)))
  (pin "C")
  (pin "A"))
 (symbol
  (lib_id "power:GND")
  (at 118.11 104.14 0)
  (unit 1)
  (exclude_from_sim no)
  (in_bom yes)
  (on_board yes)
  (dnp no)
  (property "Reference" "#PWR015" (at 118.11 110.49 0) (effects (font (size 1.27 1.27)) (hide yes)))
  (property "Value" "GND" (at 118.11 107.696 0) (effects (font (size 1.27 1.27))))
  (property "Footprint" "" (at 118.11 104.14 0) (effects (font (size 1.27 1.27)) (hide yes)))
  (property "Datasheet" "" (at 118.11 104.14 0) (effects (font (size 1.27 1.27)) (hide yes)))
  (property "Description" "Power symbol creates a global label with name \"GND\" , ground" (at 118.11 104.14 0) (effects (font (size 1.27 1.27)) (hide yes)))
  (pin "1"))
 (symbol
  (lib_id "Device:C_Small")
  (at 200.66 93.98 0)
  (mirror y)
  (unit 1)
  (exclude_from_sim no)
  (in_bom yes)
  (on_board yes)
  (dnp no)
  (fields_autoplaced yes)
  (property "Reference" "C5" (at 203.2 92.7162 0) (effects (font (size 1.27 1.27)) (justify right)))
  (property "Value" "10uF" (at 203.2 95.2562 0) (effects (font (size 1.27 1.27)) (justify right)))
  (property "Footprint" "Capacitor_SMD:C_0805_2012Metric" (at 200.66 93.98 0) (effects (font (size 1.27 1.27)) (hide yes)))
  (property "Datasheet" "~" (at 200.66 93.98 0) (effects (font (size 1.27 1.27)) (hide yes)))
  (property "Description" "Unpolarized capacitor, small symbol" (at 200.66 93.98 0) (effects (font (size 1.27 1.27)) (hide yes)))
  (pin "1")
  (pin "2"))
 (symbol
  (lib_id "Device:C_Small")
  (at 91.44 85.09 0)
  (unit 1)
  (exclude_from_sim no)
  (in_bom yes)
  (on_board yes)
  (dnp no)
  (property "Reference" "C4" (at 88.9 83.8262 0) (effects (font (size 1.27 1.27)) (justify right)))
  (property "Value" "1uF" (at 88.9 86.3662 0) (effects (font (size 1.27 1.27)) (justify right)))
  (property "Footprint" "Capacitor_SMD:C_0805_2012Metric" (at 91.44 85.09 0) (effects (font (size 1.27 1.27)) (hide yes)))
  (property "Datasheet" "~" (at 91.44 85.09 0) (effects (font (size 1.27 1.27)) (hide yes)))
  (property "Description" "Unpolarized capacitor, small symbol" (at 91.44 85.09 0) (effects (font (size 1.27 1.27)) (hide yes)))
  (pin "1")
  (pin "2"))
 (symbol
  (lib_id "Device:R_Small_US")
  (at 111.76 93.98 0)
  (mirror y)
  (unit 1)
  (exclude_from_sim no)
  (in_bom yes)
  (on_board yes)
  (dnp no)
  (property "Reference" "R8" (at 116.078 92.964 0) (effects (font (size 1.27 1.27)) (justify left)))
  (property "Value" "5.1k" (at 110.744 96.012 0) (effects (font (size 1.27 1.27)) (justify left)))
  (property "Footprint" "Resistor_SMD:R_0805_2012Metric" (at 111.76 93.98 0) (effects (font (size 1.27 1.27)) (hide yes)))
  (property "Datasheet" "~" (at 111.76 93.98 0) (effects (font (size 1.27 1.27)) (hide yes)))
  (property "Description" "Resistor, small US symbol" (at 111.76 93.98 0) (effects (font (size 1.27 1.27)) (hide yes)))
  (pin "1")
  (pin "2"))
 (symbol
  (lib_id "Device:R_Small_US")
  (at 101.6 90.17 0)
  (mirror y)
  (unit 1)
  (exclude_from_sim no)
  (in_bom yes)
  (on_board yes)
  (dnp no)
  (property "Reference" "R7" (at 105.918 89.154 0) (effects (font (size 1.27 1.27)) (justify left)))
  (property "Value" "5.1k" (at 100.584 92.202 0) (effects (font (size 1.27 1.27)) (justify left)))
  (property "Footprint" "Resistor_SMD:R_0805_2012Metric" (at 101.6 90.17 0) (effects (font (size 1.27 1.27)) (hide yes)))
  (property "Datasheet" "~" (at 101.6 90.17 0) (effects (font (size 1.27 1.27)) (hide yes)))
  (property "Description" "Resistor, small US symbol" (at 101.6 90.17 0) (effects (font (size 1.27 1.27)) (hide yes)))
  (pin "1")
  (pin "2"))
 (symbol
  (lib_id "UJ20-C-H-G-SMT-1-P16-TR:UJ20-C-H-G-SMT-1-P16-TR")
  (at 132.08 88.9 0)
  (unit 1)
  (exclude_from_sim no)
  (in_bom yes)
  (on_board yes)
  (dnp no)
  (property "Reference" "J1" (at 140.462 61.722 0) (effects (font (size 1.27 1.27))))
  (property "Value" "UJ20-C-H-G-SMT-1-P16-TR" (at 140.462 64.262 0) (effects (font (size 1.27 1.27))))
  (property "Footprint" "UJ20-C-H-G-SMT-1-P16-TR:SAMESKY_UJ20-C-H-G-SMT-1-P16-TR" (at 80.264 74.676 0) (effects (font (size 1.27 1.27)) (justify bottom) (hide yes)))
  (property "Datasheet" "https://www.mouser.com/datasheet/3/6118/1/uj20-c-h-g-smt-p16-tr.pdf?srsltid=AfmBOop9raTdBWm7STOUXSNRFVKoEayiUFdYSr6V6RhRZCVzGgLi5bXj" (at 132.08 88.9 0) (effects (font (size 1.27 1.27)) (hide yes)))
  (property "Description" "" (at 132.08 88.9 0) (effects (font (size 1.27 1.27)) (hide yes)))
  (property "MF" "Same Sky" (at 113.792 57.15 0) (effects (font (size 1.27 1.27)) (justify bottom) (hide yes)))
  (property "MAXIMUM_PACKAGE_HEIGHT" "3.46mm" (at 114.554 53.594 0) (effects (font (size 1.27 1.27)) (justify bottom) (hide yes)))
  (property "Package" "None" (at 121.412 54.864 0) (effects (font (size 1.27 1.27)) (justify bottom) (hide yes)))
  (property "Price" "None" (at 121.412 54.864 0) (effects (font (size 1.27 1.27)) (justify bottom) (hide yes)))
  (property "Check_prices" "https://www.snapeda.com/parts/UJ20-C-H-G-SMT-1-P16-TR/Same+Sky/view-part/?ref=eda" (at 90.932 59.69 0) (effects (font (size 1.27 1.27)) (justify bottom) (hide yes)))
  (property "STANDARD" "Manufacturer Recommendations" (at 96.52 72.898 0) (effects (font (size 1.27 1.27)) (justify bottom) (hide yes)))
  (property "PARTREV" "1.0" (at 121.412 54.864 0) (effects (font (size 1.27 1.27)) (justify bottom) (hide yes)))
  (property "SnapEDA_Link" "https://www.snapeda.com/parts/UJ20-C-H-G-SMT-1-P16-TR/Same+Sky/view-part/?ref=snap" (at 87.63 58.166 0) (do_not_autoplace yes) (effects (font (size 1.27 1.27)) (justify bottom) (hide yes)))
  (property "MP" "UJ20-C-H-G-SMT-1-P16-TR" (at 118.872 54.356 0) (effects (font (size 1.27 1.27)) (justify bottom) (hide yes)))
  (property "Purchase-URL" "https://www.snapeda.com/api/url_track_click_mouser/?unipart_id=16069134&manufacturer=Same Sky&part_name=UJ20-C-H-G-SMT-1-P16-TR&search_term=None" (at 127 54.102 0) (effects (font (size 1.27 1.27)) (justify bottom) (hide yes)))
  (property "Description_1" "USB-C (USB TYPE-C) USB 2.0 Receptacle Connector 24 (16+8 Dummy) Position Surface Mount, Right Angle; Through Hole" (at 132.08 56.134 0) (effects (font (size 1.27 1.27)) (justify bottom) (hide yes)))
  (property "Availability" "In Stock" (at 98.044 69.596 0) (effects (font (size 1.27 1.27)) (justify bottom) (hide yes)))
  (property "MANUFACTURER" "Same Sky" (at 114.554 60.96 0) (effects (font (size 1.27 1.27)) (justify bottom) (hide yes)))
  (pin "A6")
  (pin "A7")
  (pin "B4_A9")
  (pin "A4_B9")
  (pin "A5")
  (pin "B5")
  (pin "B6")
  (pin "B7")
  (pin "B8")
  (pin "SH2")
  (pin "A8")
  (pin "B1_A12")
  (pin "SH1")
  (pin "SH4")
  (pin "SH3")
  (pin "A1_B12"))
 (symbol
  (lib_id "Device:R_Small_US")
  (at 210.82 69.85 270)
  (mirror x)
  (unit 1)
  (exclude_from_sim no)
  (in_bom yes)
  (on_board yes)
  (dnp no)
  (property "Reference" "R6" (at 209.804 72.136 90) (effects (font (size 1.27 1.27))))
  (property "Value" "0" (at 213.36 72.39 90) (effects (font (size 1.27 1.27))))
  (property "Footprint" "Resistor_SMD:R_0805_2012Metric" (at 210.82 69.85 0) (effects (font (size 1.27 1.27)) (hide yes)))
  (property "Datasheet" "~" (at 210.82 69.85 0) (effects (font (size 1.27 1.27)) (hide yes)))
  (property "Description" "Resistor, small US symbol" (at 210.82 69.85 0) (effects (font (size 1.27 1.27)) (hide yes)))
  (pin "2")
  (pin "1"))
 (symbol
  (lib_id "power:GND")
  (at 200.66 104.14 0)
  (unit 1)
  (exclude_from_sim no)
  (in_bom yes)
  (on_board yes)
  (dnp no)
  (property "Reference" "#PWR019" (at 200.66 110.49 0) (effects (font (size 1.27 1.27)) (hide yes)))
  (property "Value" "GND" (at 200.66 107.696 0) (effects (font (size 1.27 1.27))))
  (property "Footprint" "" (at 200.66 104.14 0) (effects (font (size 1.27 1.27)) (hide yes)))
  (property "Datasheet" "" (at 200.66 104.14 0) (effects (font (size 1.27 1.27)) (hide yes)))
  (property "Description" "Power symbol creates a global label with name \"GND\" , ground" (at 200.66 104.14 0) (effects (font (size 1.27 1.27)) (hide yes)))
  (pin "1"))
 (symbol
  (lib_id "power:VDD")
  (at 222.25 62.23 0)
  (unit 1)
  (exclude_from_sim no)
  (in_bom yes)
  (on_board yes)
  (dnp no)
  (property "Reference" "#PWR011" (at 222.25 66.04 0) (effects (font (size 1.27 1.27)) (hide yes)))
  (property "Value" "VDD_5V" (at 222.758 58.674 0) (effects (font (size 1.27 1.27))))
  (property "Footprint" "" (at 222.25 62.23 0) (effects (font (size 1.27 1.27)) (hide yes)))
  (property "Datasheet" "" (at 222.25 62.23 0) (effects (font (size 1.27 1.27)) (hide yes)))
  (property "Description" "Power symbol creates a global label with name \"VDD\"" (at 222.25 62.23 0) (effects (font (size 1.27 1.27)) (hide yes)))
  (pin "1"))
 (symbol
  (lib_id "power:VDD")
  (at 179.07 62.23 0)
  (unit 1)
  (exclude_from_sim no)
  (in_bom yes)
  (on_board yes)
  (dnp no)
  (property "Reference" "#PWR010" (at 179.07 66.04 0) (effects (font (size 1.27 1.27)) (hide yes)))
  (property "Value" "5V_USB" (at 179.578 58.674 0) (effects (font (size 1.27 1.27))))
  (property "Footprint" "" (at 179.07 62.23 0) (effects (font (size 1.27 1.27)) (hide yes)))
  (property "Datasheet" "" (at 179.07 62.23 0) (effects (font (size 1.27 1.27)) (hide yes)))
  (property "Description" "Power symbol creates a global label with name \"VDD\"" (at 179.07 62.23 0) (effects (font (size 1.27 1.27)) (hide yes)))
  (pin "1"))
 (symbol
  (lib_id "power:GND")
  (at 170.18 104.14 0)
  (unit 1)
  (exclude_from_sim no)
  (in_bom yes)
  (on_board yes)
  (dnp no)
  (property "Reference" "#PWR016" (at 170.18 110.49 0) (effects (font (size 1.27 1.27)) (hide yes)))
  (property "Value" "GND" (at 170.18 107.696 0) (effects (font (size 1.27 1.27))))
  (property "Footprint" "" (at 170.18 104.14 0) (effects (font (size 1.27 1.27)) (hide yes)))
  (property "Datasheet" "" (at 170.18 104.14 0) (effects (font (size 1.27 1.27)) (hide yes)))
  (property "Description" "Power symbol creates a global label with name \"GND\" , ground" (at 170.18 104.14 0) (effects (font (size 1.27 1.27)) (hide yes)))
  (pin "1"))
 (symbol
  (lib_id "power:GND")
  (at 101.6 104.14 0)
  (unit 1)
  (exclude_from_sim no)
  (in_bom yes)
  (on_board yes)
  (dnp no)
  (property "Reference" "#PWR013" (at 101.6 110.49 0) (effects (font (size 1.27 1.27)) (hide yes)))
  (property "Value" "GND" (at 101.6 107.696 0) (effects (font (size 1.27 1.27))))
  (property "Footprint" "" (at 101.6 104.14 0) (effects (font (size 1.27 1.27)) (hide yes)))
  (property "Datasheet" "" (at 101.6 104.14 0) (effects (font (size 1.27 1.27)) (hide yes)))
  (property "Description" "Power symbol creates a global label with name \"GND\" , ground" (at 101.6 104.14 0) (effects (font (size 1.27 1.27)) (hide yes)))
  (pin "1"))
 (symbol
  (lib_id "power:PWR_FLAG")
  (at 232.41 62.23 0)
  (unit 1)
  (exclude_from_sim no)
  (in_bom yes)
  (on_board yes)
  (dnp no)
  (fields_autoplaced yes)
  (property "Reference" "#FLG02" (at 232.41 60.325 0) (effects (font (size 1.27 1.27)) (hide yes)))
  (property "Value" "PWR_FLAG" (at 232.41 57.15 0) (effects (font (size 1.27 1.27))))
  (property "Footprint" "" (at 232.41 62.23 0) (effects (font (size 1.27 1.27)) (hide yes)))
  (property "Datasheet" "~" (at 232.41 62.23 0) (effects (font (size 1.27 1.27)) (hide yes)))
  (property "Description" "Special symbol for telling ERC where power comes from" (at 232.41 62.23 0) (effects (font (size 1.27 1.27)) (hide yes)))
  (pin "1"))
 (symbol
  (lib_id "power:GND")
  (at 91.44 104.14 0)
  (unit 1)
  (exclude_from_sim no)
  (in_bom yes)
  (on_board yes)
  (dnp no)
  (property "Reference" "#PWR012" (at 91.44 110.49 0) (effects (font (size 1.27 1.27)) (hide yes)))
  (property "Value" "GND" (at 91.44 107.696 0) (effects (font (size 1.27 1.27))))
  (property "Footprint" "" (at 91.44 104.14 0) (effects (font (size 1.27 1.27)) (hide yes)))
  (property "Datasheet" "" (at 91.44 104.14 0) (effects (font (size 1.27 1.27)) (hide yes)))
  (property "Description" "Power symbol creates a global label with name \"GND\" , ground" (at 91.44 104.14 0) (effects (font (size 1.27 1.27)) (hide yes)))
  (pin "1")))
